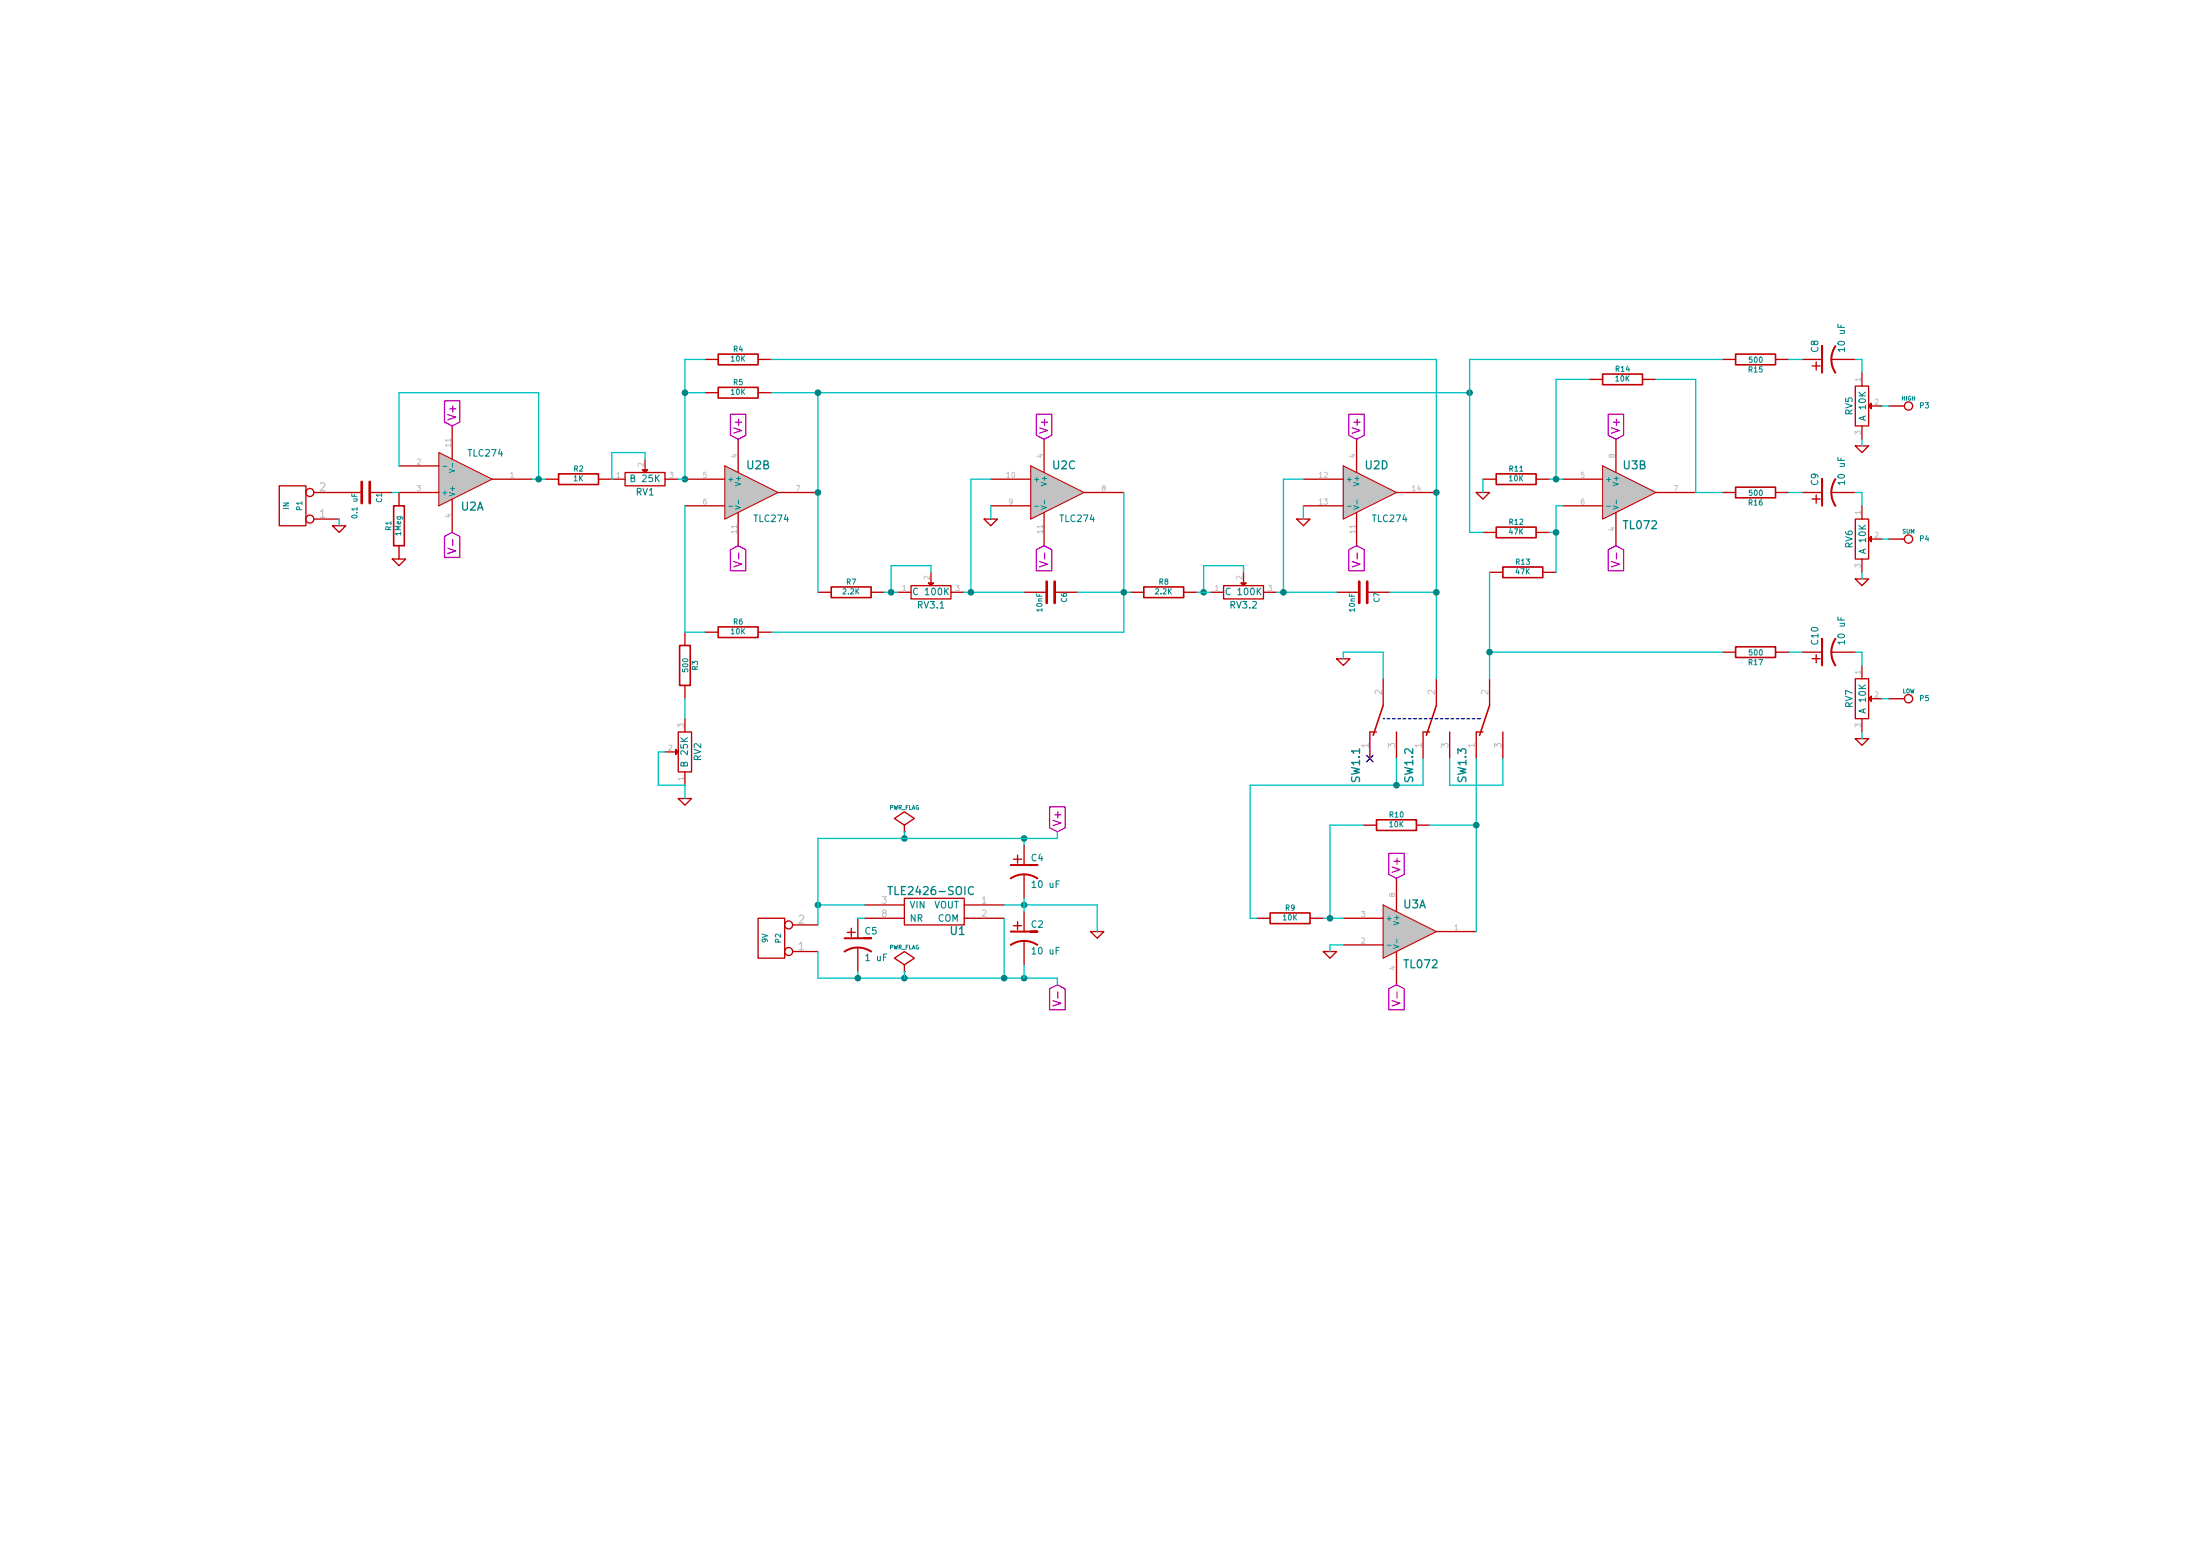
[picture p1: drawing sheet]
EESchema Schematic File Version 2
LIBS:power
LIBS:device
LIBS:transistors
LIBS:conn
LIBS:linear
LIBS:regul
LIBS:74xx
LIBS:cmos4000
LIBS:adc-dac
LIBS:memory
LIBS:xilinx
LIBS:special
LIBS:microcontrollers
LIBS:dsp
LIBS:microchip
LIBS:analog_switches
LIBS:motorola
LIBS:texas
LIBS:intel
LIBS:audio
LIBS:interface
LIBS:digital-audio
LIBS:philips
LIBS:display
LIBS:cypress
LIBS:siliconi
LIBS:opto
LIBS:atmel
LIBS:contrib
LIBS:valves
LIBS:texas_other
LIBS:ok-switches
LIBS:crosstomp-cache
EELAYER 24 0
EELAYER END
$Descr A3 16535 11693
encoding utf-8
Sheet 1 1
Title "Variable Crossover Pedal"
Date "08 August 2014"
Rev "1.0"
Comp "www.dolganoff.com"
Comment1 ""
Comment2 ""
Comment3 ""
Comment4 ""
$EndDescr
$Comp
L TLC274 U2
U 1 1
P 3500 3600
F 0 "U2" H 3550 3800 60  0000 C CNN
F 1 "TLC274" H 3650 3400 50  0000 C CNN
F 2 "SMD_Packages:SOIC-14_N" H 3500 3600 60  0001 C CNN
F 3 "" H 3500 3600 60  0000 C CNN
	1    3500 3600
	1    0    0    1   
$EndComp
$Comp
L TLC274 U2
U 2 1
P 5650 3700
F 0 "U2" H 5700 3900 60  0000 C CNN
F 1 "TLC274" H 5800 3500 50  0000 C CNN
F 2 "SMD_Packages:SOIC-14_N" H 5650 3700 60  0001 C CNN
F 3 "" H 5650 3700 60  0000 C CNN
	2    5650 3700
	1    0    0    -1  
$EndComp
$Comp
L TLC274 U2
U 3 1
P 7950 3700
F 0 "U2" H 8000 3900 60  0000 C CNN
F 1 "TLC274" H 8100 3500 50  0000 C CNN
F 2 "SMD_Packages:SOIC-14_N" H 7950 3700 60  0001 C CNN
F 3 "" H 7950 3700 60  0000 C CNN
	3    7950 3700
	1    0    0    -1  
$EndComp
$Comp
L TLC274 U2
U 4 1
P 10300 3700
F 0 "U2" H 10350 3900 60  0000 C CNN
F 1 "TLC274" H 10450 3500 50  0000 C CNN
F 2 "SMD_Packages:SOIC-14_N" H 10300 3700 60  0001 C CNN
F 3 "" H 10300 3700 60  0000 C CNN
	4    10300 3700
	1    0    0    -1  
$EndComp
Text GLabel 3400 3200 1    60   Input ~ 0
V+
Text GLabel 5550 3300 1    60   Input ~ 0
V+
Text GLabel 7850 3300 1    60   Input ~ 0
V+
Text GLabel 10200 3300 1    60   Input ~ 0
V+
Text GLabel 3400 4000 3    60   Input ~ 0
V-
Text GLabel 5550 4100 3    60   Input ~ 0
V-
Text GLabel 7850 4100 3    60   Input ~ 0
V-
Text GLabel 10200 4100 3    60   Input ~ 0
V-
$Comp
L R R1
U 1 1
P 3000 3950
F 0 "R1" V 3080 3950 40  0000 C CNN
F 1 "1Meg" V 3007 3951 40  0000 C CNN
F 2 "SMD_Packages:SMD-0805" V 2930 3950 30  0001 C CNN
F 3 "" H 3000 3950 30  0000 C CNN
	1    3000 3950
	-1   0    0    1   
$EndComp
$Comp
L C C1
U 1 1
P 2750 3700
F 0 "C1" H 2750 3800 40  0000 L CNN
F 1 "0.1 uF" H 2756 3615 40  0000 L CNN
F 2 "SMD_Packages:SMD-0805" H 2788 3550 30  0001 C CNN
F 3 "" H 2750 3700 60  0000 C CNN
	1    2750 3700
	0    1    1    0   
$EndComp
$Comp
L R R2
U 1 1
P 4350 3600
F 0 "R2" V 4430 3600 40  0000 C CNN
F 1 "1K" V 4357 3601 40  0000 C CNN
F 2 "SMD_Packages:SMD-0805" V 4280 3600 30  0001 C CNN
F 3 "" H 4350 3600 30  0000 C CNN
	1    4350 3600
	0    -1   -1   0   
$EndComp
$Comp
L POT RV1
U 1 1
P 4850 3600
F 0 "RV1" H 4850 3500 50  0000 C CNN
F 1 "B 25K" H 4850 3600 50  0000 C CNN
F 2 "Pin_Headers:Pin_Header_Straight_1x03" H 4850 3600 60  0001 C CNN
F 3 "" H 4850 3600 60  0000 C CNN
	1    4850 3600
	1    0    0    -1  
$EndComp
$Comp
L R R5
U 1 1
P 5550 2950
F 0 "R5" V 5630 2950 40  0000 C CNN
F 1 "10K" V 5557 2951 40  0000 C CNN
F 2 "SMD_Packages:SMD-0805" V 5480 2950 30  0001 C CNN
F 3 "" H 5550 2950 30  0000 C CNN
	1    5550 2950
	0    -1   -1   0   
$EndComp
$Comp
L R R4
U 1 1
P 5550 2700
F 0 "R4" V 5630 2700 40  0000 C CNN
F 1 "10K" V 5557 2701 40  0000 C CNN
F 2 "SMD_Packages:SMD-0805" V 5480 2700 30  0001 C CNN
F 3 "" H 5550 2700 30  0000 C CNN
	1    5550 2700
	0    -1   -1   0   
$EndComp
$Comp
L R R6
U 1 1
P 5550 4750
F 0 "R6" V 5630 4750 40  0000 C CNN
F 1 "10K" V 5557 4751 40  0000 C CNN
F 2 "SMD_Packages:SMD-0805" V 5480 4750 30  0001 C CNN
F 3 "" H 5550 4750 30  0000 C CNN
	1    5550 4750
	0    -1   -1   0   
$EndComp
$Comp
L R R3
U 1 1
P 5150 5000
F 0 "R3" V 5230 5000 40  0000 C CNN
F 1 "500" V 5157 5001 40  0000 C CNN
F 2 "SMD_Packages:SMD-0805" V 5080 5000 30  0001 C CNN
F 3 "" H 5150 5000 30  0000 C CNN
	1    5150 5000
	1    0    0    -1  
$EndComp
$Comp
L POT RV2
U 1 1
P 5150 5650
F 0 "RV2" H 5150 5550 50  0000 C CNN
F 1 "B 25K" H 5150 5650 50  0000 C CNN
F 2 "Pin_Headers:Pin_Header_Straight_1x03" H 5150 5650 60  0001 C CNN
F 3 "" H 5150 5650 60  0000 C CNN
	1    5150 5650
	0    -1   -1   0   
$EndComp
$Comp
L GND #PWR01
U 1 1
P 3000 4200
F 0 "#PWR01" H 3000 4200 30  0001 C CNN
F 1 "GND" H 3000 4130 30  0001 C CNN
F 2 "" H 3000 4200 60  0000 C CNN
F 3 "" H 3000 4200 60  0000 C CNN
	1    3000 4200
	1    0    0    -1  
$EndComp
$Comp
L GND #PWR02
U 1 1
P 5150 6000
F 0 "#PWR02" H 5150 6000 30  0001 C CNN
F 1 "GND" H 5150 5930 30  0001 C CNN
F 2 "" H 5150 6000 60  0000 C CNN
F 3 "" H 5150 6000 60  0000 C CNN
	1    5150 6000
	1    0    0    -1  
$EndComp
$Comp
L R R7
U 1 1
P 6400 4450
F 0 "R7" V 6480 4450 40  0000 C CNN
F 1 "2.2K" V 6407 4451 40  0000 C CNN
F 2 "SMD_Packages:SMD-0805" V 6330 4450 30  0001 C CNN
F 3 "" H 6400 4450 30  0000 C CNN
	1    6400 4450
	0    -1   -1   0   
$EndComp
$Comp
L POT RV3.1
U 1 1
P 7000 4450
F 0 "RV3.1" H 7000 4350 50  0000 C CNN
F 1 "C 100K" H 7000 4450 50  0000 C CNN
F 2 "Pin_Headers:Pin_Header_Straight_1x03" H 7000 4450 60  0001 C CNN
F 3 "" H 7000 4450 60  0000 C CNN
	1    7000 4450
	1    0    0    -1  
$EndComp
$Comp
L GND #PWR03
U 1 1
P 7450 3900
F 0 "#PWR03" H 7450 3900 30  0001 C CNN
F 1 "GND" H 7450 3830 30  0001 C CNN
F 2 "" H 7450 3900 60  0000 C CNN
F 3 "" H 7450 3900 60  0000 C CNN
	1    7450 3900
	1    0    0    -1  
$EndComp
$Comp
L C C6
U 1 1
P 7900 4450
F 0 "C6" H 7900 4550 40  0000 L CNN
F 1 "10nF" H 7906 4365 40  0000 L CNN
F 2 "SMD_Packages:SMD-0805" H 7938 4300 30  0001 C CNN
F 3 "" H 7900 4450 60  0000 C CNN
	1    7900 4450
	0    1    1    0   
$EndComp
$Comp
L R R8
U 1 1
P 8750 4450
F 0 "R8" V 8830 4450 40  0000 C CNN
F 1 "2.2K" V 8757 4451 40  0000 C CNN
F 2 "SMD_Packages:SMD-0805" V 8680 4450 30  0001 C CNN
F 3 "" H 8750 4450 30  0000 C CNN
	1    8750 4450
	0    -1   -1   0   
$EndComp
$Comp
L POT RV3.2
U 1 1
P 9350 4450
F 0 "RV3.2" H 9350 4350 50  0000 C CNN
F 1 "C 100K" H 9350 4450 50  0000 C CNN
F 2 "Pin_Headers:Pin_Header_Straight_1x03" H 9350 4450 60  0001 C CNN
F 3 "" H 9350 4450 60  0000 C CNN
	1    9350 4450
	1    0    0    -1  
$EndComp
$Comp
L C C7
U 1 1
P 10250 4450
F 0 "C7" H 10250 4550 40  0000 L CNN
F 1 "10nF" H 10256 4365 40  0000 L CNN
F 2 "SMD_Packages:SMD-0805" H 10288 4300 30  0001 C CNN
F 3 "" H 10250 4450 60  0000 C CNN
	1    10250 4450
	0    1    1    0   
$EndComp
$Comp
L GND #PWR04
U 1 1
P 9800 3900
F 0 "#PWR04" H 9800 3900 30  0001 C CNN
F 1 "GND" H 9800 3830 30  0001 C CNN
F 2 "" H 9800 3900 60  0000 C CNN
F 3 "" H 9800 3900 60  0000 C CNN
	1    9800 3900
	1    0    0    -1  
$EndComp
$Comp
L TL072 U3
U 2 1
P 12250 3700
F 0 "U3" H 12200 3900 60  0000 L CNN
F 1 "TL072" H 12200 3450 60  0000 L CNN
F 2 "Housings_SOIC:SOIC-8_N" H 12250 3700 60  0001 C CNN
F 3 "" H 12250 3700 60  0000 C CNN
	2    12250 3700
	1    0    0    -1  
$EndComp
$Comp
L TL072 U3
U 1 1
P 10600 7000
F 0 "U3" H 10550 7200 60  0000 L CNN
F 1 "TL072" H 10550 6750 60  0000 L CNN
F 2 "Housings_SOIC:SOIC-8_N" H 10600 7000 60  0001 C CNN
F 3 "" H 10600 7000 60  0000 C CNN
	1    10600 7000
	1    0    0    -1  
$EndComp
$Comp
L CONN_2 P1
U 1 1
P 2200 3800
F 0 "P1" V 2150 3800 40  0000 C CNN
F 1 "IN" V 2250 3800 40  0000 C CNN
F 2 "Pin_Headers:Pin_Header_Straight_1x02" H 2200 3800 60  0001 C CNN
F 3 "" H 2200 3800 60  0000 C CNN
	1    2200 3800
	-1   0    0    1   
$EndComp
$Comp
L GND #PWR05
U 1 1
P 2550 3950
F 0 "#PWR05" H 2550 3950 30  0001 C CNN
F 1 "GND" H 2550 3880 30  0001 C CNN
F 2 "" H 2550 3950 60  0000 C CNN
F 3 "" H 2550 3950 60  0000 C CNN
	1    2550 3950
	1    0    0    -1  
$EndComp
$Comp
L CP1 C4
U 1 1
P 7700 6550
F 0 "C4" H 7750 6650 50  0000 L CNN
F 1 "10 uF" H 7750 6450 50  0000 L CNN
F 2 "Capacitors_SMD:c_elec_5x5.3" H 7700 6550 60  0001 C CNN
F 3 "" H 7700 6550 60  0000 C CNN
	1    7700 6550
	1    0    0    -1  
$EndComp
Text GLabel 7950 6250 1    60   Input ~ 0
V+
Text GLabel 7950 7400 3    60   Input ~ 0
V-
$Comp
L GND #PWR06
U 1 1
P 8250 7000
F 0 "#PWR06" H 8250 7000 30  0001 C CNN
F 1 "GND" H 8250 6930 30  0001 C CNN
F 2 "" H 8250 7000 60  0000 C CNN
F 3 "" H 8250 7000 60  0000 C CNN
	1    8250 7000
	1    0    0    -1  
$EndComp
$Comp
L CONN_2 P2
U 1 1
P 5800 7050
F 0 "P2" V 5750 7050 40  0000 C CNN
F 1 "9V" V 5850 7050 40  0000 C CNN
F 2 "Pin_Headers:Pin_Header_Straight_1x02" H 5800 7050 60  0001 C CNN
F 3 "" H 5800 7050 60  0000 C CNN
	1    5800 7050
	-1   0    0    1   
$EndComp
$Comp
L PWR_FLAG #FLG07
U 1 1
P 6800 6250
F 0 "#FLG07" H 6800 6345 30  0001 C CNN
F 1 "PWR_FLAG" H 6800 6430 30  0000 C CNN
F 2 "" H 6800 6250 60  0000 C CNN
F 3 "" H 6800 6250 60  0000 C CNN
	1    6800 6250
	1    0    0    -1  
$EndComp
$Comp
L PWR_FLAG #FLG08
U 1 1
P 6800 7300
F 0 "#FLG08" H 6800 7395 30  0001 C CNN
F 1 "PWR_FLAG" H 6800 7480 30  0000 C CNN
F 2 "" H 6800 7300 60  0000 C CNN
F 3 "" H 6800 7300 60  0000 C CNN
	1    6800 7300
	1    0    0    -1  
$EndComp
$Comp
L R R14
U 1 1
P 12200 2850
F 0 "R14" V 12280 2850 40  0000 C CNN
F 1 "10K" V 12207 2851 40  0000 C CNN
F 2 "SMD_Packages:SMD-0805" V 12130 2850 30  0001 C CNN
F 3 "" H 12200 2850 30  0000 C CNN
	1    12200 2850
	0    -1   -1   0   
$EndComp
Text GLabel 12150 3300 1    60   Input ~ 0
V+
Text GLabel 12150 4100 3    60   Input ~ 0
V-
$Comp
L R R11
U 1 1
P 11400 3600
F 0 "R11" V 11480 3600 40  0000 C CNN
F 1 "10K" V 11407 3601 40  0000 C CNN
F 2 "SMD_Packages:SMD-0805" V 11330 3600 30  0001 C CNN
F 3 "" H 11400 3600 30  0000 C CNN
	1    11400 3600
	0    -1   -1   0   
$EndComp
$Comp
L GND #PWR09
U 1 1
P 11150 3700
F 0 "#PWR09" H 11150 3700 30  0001 C CNN
F 1 "GND" H 11150 3630 30  0001 C CNN
F 2 "" H 11150 3700 60  0000 C CNN
F 3 "" H 11150 3700 60  0000 C CNN
	1    11150 3700
	1    0    0    -1  
$EndComp
$Comp
L R R12
U 1 1
P 11400 4000
F 0 "R12" V 11480 4000 40  0000 C CNN
F 1 "47K" V 11407 4001 40  0000 C CNN
F 2 "SMD_Packages:SMD-0805" V 11330 4000 30  0001 C CNN
F 3 "" H 11400 4000 30  0000 C CNN
	1    11400 4000
	0    -1   -1   0   
$EndComp
$Comp
L R R13
U 1 1
P 11450 4300
F 0 "R13" V 11530 4300 40  0000 C CNN
F 1 "47K" V 11457 4301 40  0000 C CNN
F 2 "SMD_Packages:SMD-0805" V 11380 4300 30  0001 C CNN
F 3 "" H 11450 4300 30  0000 C CNN
	1    11450 4300
	0    -1   -1   0   
$EndComp
$Comp
L R R15
U 1 1
P 13200 2700
F 0 "R15" V 13280 2700 40  0000 C CNN
F 1 "500" V 13207 2701 40  0000 C CNN
F 2 "SMD_Packages:SMD-0805" V 13130 2700 30  0001 C CNN
F 3 "" H 13200 2700 30  0000 C CNN
	1    13200 2700
	0    1    1    0   
$EndComp
$Comp
L CP1 C8
U 1 1
P 13750 2700
F 0 "C8" H 13800 2800 50  0000 L CNN
F 1 "10 uF" H 13800 2600 50  0000 L CNN
F 2 "Capacitors_SMD:c_elec_5x5.3" H 13750 2700 60  0001 C CNN
F 3 "" H 13750 2700 60  0000 C CNN
	1    13750 2700
	0    -1   -1   0   
$EndComp
$Comp
L R R16
U 1 1
P 13200 3700
F 0 "R16" V 13280 3700 40  0000 C CNN
F 1 "500" V 13207 3701 40  0000 C CNN
F 2 "SMD_Packages:SMD-0805" V 13130 3700 30  0001 C CNN
F 3 "" H 13200 3700 30  0000 C CNN
	1    13200 3700
	0    1    1    0   
$EndComp
$Comp
L CP1 C9
U 1 1
P 13750 3700
F 0 "C9" H 13800 3800 50  0000 L CNN
F 1 "10 uF" H 13800 3600 50  0000 L CNN
F 2 "Capacitors_SMD:c_elec_5x5.3" H 13750 3700 60  0001 C CNN
F 3 "" H 13750 3700 60  0000 C CNN
	1    13750 3700
	0    -1   -1   0   
$EndComp
$Comp
L R R17
U 1 1
P 13200 4900
F 0 "R17" V 13280 4900 40  0000 C CNN
F 1 "500" V 13207 4901 40  0000 C CNN
F 2 "SMD_Packages:SMD-0805" V 13130 4900 30  0001 C CNN
F 3 "" H 13200 4900 30  0000 C CNN
	1    13200 4900
	0    1    1    0   
$EndComp
$Comp
L CP1 C10
U 1 1
P 13750 4900
F 0 "C10" H 13800 5000 50  0000 L CNN
F 1 "10 uF" H 13800 4800 50  0000 L CNN
F 2 "Capacitors_SMD:c_elec_5x5.3" H 13750 4900 60  0001 C CNN
F 3 "" H 13750 4900 60  0000 C CNN
	1    13750 4900
	0    -1   -1   0   
$EndComp
$Comp
L CONN_1 P3
U 1 1
P 14350 3050
F 0 "P3" H 14430 3050 40  0000 L CNN
F 1 "HIGH" H 14350 3105 30  0000 C CNN
F 2 "Pin_Headers:Pin_Header_Straight_1x01" H 14350 3050 60  0001 C CNN
F 3 "" H 14350 3050 60  0000 C CNN
	1    14350 3050
	1    0    0    -1  
$EndComp
$Comp
L CONN_1 P4
U 1 1
P 14350 4050
F 0 "P4" H 14430 4050 40  0000 L CNN
F 1 "SUM" H 14350 4105 30  0000 C CNN
F 2 "Pin_Headers:Pin_Header_Straight_1x01" H 14350 4050 60  0001 C CNN
F 3 "" H 14350 4050 60  0000 C CNN
	1    14350 4050
	1    0    0    -1  
$EndComp
$Comp
L CONN_1 P5
U 1 1
P 14350 5250
F 0 "P5" H 14430 5250 40  0000 L CNN
F 1 "LOW" H 14350 5305 30  0000 C CNN
F 2 "Pin_Headers:Pin_Header_Straight_1x01" H 14350 5250 60  0001 C CNN
F 3 "" H 14350 5250 60  0000 C CNN
	1    14350 5250
	1    0    0    -1  
$EndComp
$Comp
L R R10
U 1 1
P 10500 6200
F 0 "R10" V 10580 6200 40  0000 C CNN
F 1 "10K" V 10507 6201 40  0000 C CNN
F 2 "SMD_Packages:SMD-0805" V 10430 6200 30  0001 C CNN
F 3 "" H 10500 6200 30  0000 C CNN
	1    10500 6200
	0    -1   -1   0   
$EndComp
Text GLabel 10500 6600 1    60   Input ~ 0
V+
Text GLabel 10500 7400 3    60   Input ~ 0
V-
$Comp
L R R9
U 1 1
P 9700 6900
F 0 "R9" V 9780 6900 40  0000 C CNN
F 1 "10K" V 9707 6901 40  0000 C CNN
F 2 "SMD_Packages:SMD-0805" V 9630 6900 30  0001 C CNN
F 3 "" H 9700 6900 30  0000 C CNN
	1    9700 6900
	0    -1   -1   0   
$EndComp
$Comp
L GND #PWR010
U 1 1
P 10100 4950
F 0 "#PWR010" H 10100 4950 30  0001 C CNN
F 1 "GND" H 10100 4880 30  0001 C CNN
F 2 "" H 10100 4950 60  0000 C CNN
F 3 "" H 10100 4950 60  0000 C CNN
	1    10100 4950
	1    0    0    -1  
$EndComp
NoConn ~ 10300 5700
$Comp
L GND #PWR011
U 1 1
P 10000 7150
F 0 "#PWR011" H 10000 7150 30  0001 C CNN
F 1 "GND" H 10000 7080 30  0001 C CNN
F 2 "" H 10000 7150 60  0000 C CNN
F 3 "" H 10000 7150 60  0000 C CNN
	1    10000 7150
	1    0    0    -1  
$EndComp
$Comp
L POT RV5
U 1 1
P 14000 3050
F 0 "RV5" H 14000 2950 50  0000 C CNN
F 1 "A 10K" H 14000 3050 50  0000 C CNN
F 2 "Pin_Headers:Pin_Header_Straight_1x03" H 14000 3050 60  0001 C CNN
F 3 "" H 14000 3050 60  0000 C CNN
	1    14000 3050
	0    1    1    0   
$EndComp
$Comp
L POT RV6
U 1 1
P 14000 4050
F 0 "RV6" H 14000 3950 50  0000 C CNN
F 1 "A 10K" H 14000 4050 50  0000 C CNN
F 2 "Pin_Headers:Pin_Header_Straight_1x03" H 14000 4050 60  0001 C CNN
F 3 "" H 14000 4050 60  0000 C CNN
	1    14000 4050
	0    1    1    0   
$EndComp
$Comp
L POT RV7
U 1 1
P 14000 5250
F 0 "RV7" H 14000 5150 50  0000 C CNN
F 1 "A 10K" H 14000 5250 50  0000 C CNN
F 2 "Pin_Headers:Pin_Header_Straight_1x03" H 14000 5250 60  0001 C CNN
F 3 "" H 14000 5250 60  0000 C CNN
	1    14000 5250
	0    1    1    0   
$EndComp
$Comp
L GND #PWR012
U 1 1
P 14000 4350
F 0 "#PWR012" H 14000 4350 30  0001 C CNN
F 1 "GND" H 14000 4280 30  0001 C CNN
F 2 "" H 14000 4350 60  0000 C CNN
F 3 "" H 14000 4350 60  0000 C CNN
	1    14000 4350
	1    0    0    -1  
$EndComp
$Comp
L GND #PWR013
U 1 1
P 14000 3350
F 0 "#PWR013" H 14000 3350 30  0001 C CNN
F 1 "GND" H 14000 3280 30  0001 C CNN
F 2 "" H 14000 3350 60  0000 C CNN
F 3 "" H 14000 3350 60  0000 C CNN
	1    14000 3350
	1    0    0    -1  
$EndComp
$Comp
L GND #PWR014
U 1 1
P 14000 5550
F 0 "#PWR014" H 14000 5550 30  0001 C CNN
F 1 "GND" H 14000 5480 30  0001 C CNN
F 2 "" H 14000 5550 60  0000 C CNN
F 3 "" H 14000 5550 60  0000 C CNN
	1    14000 5550
	1    0    0    -1  
$EndComp
$Comp
L SW-SPDT SW1.2
U 1 1
P 10800 5400
F 0 "SW1.2" H 11150 5600 60  0000 C CNN
F 1 "SW-SPDT" H 10750 5600 60  0001 C CNN
F 2 "Pin_Headers:Pin_Header_Straight_1x03" H 10800 5400 60  0001 C CNN
F 3 "" H 10800 5400 60  0000 C CNN
	1    10800 5400
	0    -1   1    0   
$EndComp
$Comp
L SW-SPDT SW1.3
U 1 1
P 11200 5400
F 0 "SW1.3" H 11550 5600 60  0000 C CNN
F 1 "SW-SPDT" H 11150 5600 60  0001 C CNN
F 2 "Pin_Headers:Pin_Header_Straight_1x03" H 11200 5400 60  0001 C CNN
F 3 "" H 11200 5400 60  0000 C CNN
	1    11200 5400
	0    -1   1    0   
$EndComp
$Comp
L SW-SPDT SW1.1
U 1 1
P 10400 5400
F 0 "SW1.1" H 10750 5600 60  0000 C CNN
F 1 "SW-SPDT" H 10350 5600 60  0001 C CNN
F 2 "Pin_Headers:Pin_Header_Straight_1x03" H 10400 5400 60  0001 C CNN
F 3 "" H 10400 5400 60  0000 C CNN
	1    10400 5400
	0    -1   1    0   
$EndComp
$Comp
L TLE2426-SOIC U1
U 1 1
P 7000 6700
F 0 "U1" H 7200 6400 60  0000 C CNN
F 1 "TLE2426-SOIC" H 7000 6700 60  0000 C CNN
F 2 "Housings_SOIC:SOIC-8_N" H 7000 6700 60  0001 C CNN
F 3 "" H 7000 6700 60  0000 C CNN
	1    7000 6700
	1    0    0    -1  
$EndComp
$Comp
L CP1 C5
U 1 1
P 6450 7100
F 0 "C5" H 6500 7200 50  0000 L CNN
F 1 "1 uF" H 6500 7000 50  0000 L CNN
F 2 "Capacitors_SMD:c_elec_5x5.3" H 6450 7100 60  0001 C CNN
F 3 "" H 6450 7100 60  0000 C CNN
	1    6450 7100
	1    0    0    -1  
$EndComp
$Comp
L CP1 C2
U 1 1
P 7700 7050
F 0 "C2" H 7750 7150 50  0000 L CNN
F 1 "10 uF" H 7750 6950 50  0000 L CNN
F 2 "Capacitors_SMD:c_elec_5x5.3" H 7700 7050 60  0001 C CNN
F 3 "" H 7700 7050 60  0000 C CNN
	1    7700 7050
	1    0    0    -1  
$EndComp
Wire Wire Line
	3000 3500 3000 3500
Wire Wire Line
	3000 3500 3000 2950
Wire Wire Line
	3000 2950 4050 2950
Wire Wire Line
	4050 2950 4050 3600
Wire Wire Line
	4000 3600 4100 3600
Connection ~ 4050 3600
Wire Wire Line
	4600 3600 4600 3600
Wire Wire Line
	4600 3600 4600 3400
Wire Wire Line
	4600 3400 4850 3400
Wire Wire Line
	4850 3400 4850 3450
Wire Wire Line
	5150 2700 5150 3600
Wire Wire Line
	5150 2700 5300 2700
Connection ~ 5150 3600
Wire Wire Line
	5300 2950 5150 2950
Connection ~ 5150 2950
Wire Wire Line
	5150 3800 5150 4750
Wire Wire Line
	5150 4750 5300 4750
Wire Wire Line
	5150 5900 4950 5900
Wire Wire Line
	4950 5900 4950 5650
Wire Wire Line
	4950 5650 5000 5650
Wire Wire Line
	5150 5400 5150 5250
Wire Wire Line
	5150 6000 5150 5900
Wire Wire Line
	6650 4450 6750 4450
Wire Wire Line
	6150 2950 6150 4450
Wire Wire Line
	6700 4450 6700 4250
Wire Wire Line
	6700 4250 7000 4250
Wire Wire Line
	7000 4250 7000 4300
Connection ~ 6700 4450
Wire Wire Line
	7250 4450 7700 4450
Wire Wire Line
	7300 3600 7300 4450
Wire Wire Line
	7300 3600 7450 3600
Wire Wire Line
	7450 3900 7450 3800
Wire Wire Line
	8450 4750 5800 4750
Wire Wire Line
	8450 3700 8450 4750
Wire Wire Line
	8100 4450 8500 4450
Connection ~ 8450 4450
Connection ~ 7300 4450
Wire Wire Line
	5800 2950 11050 2950
Connection ~ 6150 3700
Wire Wire Line
	9050 4450 9050 4250
Wire Wire Line
	9050 4250 9350 4250
Wire Wire Line
	9350 4250 9350 4300
Connection ~ 9050 4450
Wire Wire Line
	9800 3600 9650 3600
Wire Wire Line
	9650 3600 9650 4450
Wire Wire Line
	9600 4450 10050 4450
Connection ~ 9650 4450
Wire Wire Line
	10800 2700 10800 5100
Wire Wire Line
	10800 4450 10450 4450
Wire Wire Line
	9800 3800 9800 3900
Wire Wire Line
	5800 2700 10800 2700
Connection ~ 10800 3700
Wire Wire Line
	5150 3600 5100 3600
Wire Wire Line
	2550 3950 2550 3900
Wire Wire Line
	7550 7350 7550 6900
Wire Wire Line
	7550 6800 8250 6800
Wire Wire Line
	6150 7350 7950 7350
Wire Wire Line
	8250 6800 8250 7000
Connection ~ 7550 7350
Connection ~ 7700 6800
Wire Wire Line
	11700 2850 11950 2850
Wire Wire Line
	12450 2850 12750 2850
Wire Wire Line
	12750 2850 12750 3700
Wire Wire Line
	11050 4000 11150 4000
Connection ~ 6150 2950
Wire Wire Line
	13550 2700 13450 2700
Wire Wire Line
	11050 2700 12950 2700
Connection ~ 11050 2950
Wire Wire Line
	13550 3700 13450 3700
Wire Wire Line
	12750 3700 12950 3700
Wire Wire Line
	13550 4900 13450 4900
Wire Wire Line
	11200 4300 11200 5100
Wire Wire Line
	10000 6200 10250 6200
Wire Wire Line
	10750 6200 11100 6200
Wire Wire Line
	11100 5700 11100 7000
Connection ~ 10800 4450
Wire Wire Line
	10400 5100 10400 4900
Wire Wire Line
	10400 4900 10100 4900
Wire Wire Line
	10100 4900 10100 4950
Wire Wire Line
	10500 5700 10500 5900
Wire Wire Line
	9400 5900 10700 5900
Wire Wire Line
	10700 5900 10700 5700
Wire Wire Line
	10900 5700 10900 5900
Wire Wire Line
	10900 5900 11300 5900
Wire Wire Line
	11300 5900 11300 5700
Connection ~ 10500 5900
Wire Wire Line
	10000 7150 10000 7100
Wire Wire Line
	10000 7100 10100 7100
Connection ~ 11100 6200
Wire Wire Line
	2950 3700 3000 3700
Wire Wire Line
	11200 4900 12950 4900
Connection ~ 11200 4900
Wire Wire Line
	9000 4450 9100 4450
Connection ~ 6800 7350
Connection ~ 7700 7350
Wire Wire Line
	6800 7350 6800 7300
Wire Wire Line
	6800 6300 6800 6250
Wire Wire Line
	11050 2700 11050 4000
Wire Wire Line
	14200 5250 14150 5250
Wire Wire Line
	14200 4050 14150 4050
Wire Wire Line
	14150 3050 14200 3050
Wire Wire Line
	13950 3700 14000 3700
Wire Wire Line
	14000 3700 14000 3800
Wire Wire Line
	13950 2700 14000 2700
Wire Wire Line
	14000 2700 14000 2800
Wire Wire Line
	13950 4900 14000 4900
Wire Wire Line
	14000 4900 14000 5000
Wire Wire Line
	14000 5550 14000 5500
Wire Wire Line
	14000 4350 14000 4300
Wire Wire Line
	14000 3350 14000 3300
Wire Wire Line
	7700 7250 7700 7350
Wire Wire Line
	10000 6900 10000 6200
Wire Wire Line
	9950 6900 10100 6900
Connection ~ 10000 6900
Wire Wire Line
	9450 6900 9400 6900
Wire Wire Line
	9400 6900 9400 5900
Wire Wire Line
	11150 3700 11150 3600
Wire Wire Line
	11650 3600 11750 3600
Wire Wire Line
	11700 3600 11700 2850
Connection ~ 11700 3600
Wire Wire Line
	11700 3800 11700 4300
Wire Wire Line
	11650 4000 11700 4000
Connection ~ 11700 4000
Wire Wire Line
	11700 3800 11750 3800
Wire Notes Line
	10400 5400 11150 5400
Wire Wire Line
	6150 7150 6150 7350
Wire Wire Line
	6450 6900 6500 6900
Wire Wire Line
	6450 7300 6450 7350
Connection ~ 6450 7350
Wire Wire Line
	6150 6800 6500 6800
Wire Wire Line
	7700 6750 7700 6850
Wire Wire Line
	7950 7350 7950 7400
Wire Wire Line
	7700 6350 7700 6300
Connection ~ 7700 6300
Wire Wire Line
	7950 6300 7950 6250
Connection ~ 6150 6800
Wire Wire Line
	6150 6300 6150 6950
Connection ~ 6800 6300
Wire Wire Line
	6150 6300 7950 6300
$EndSCHEMATC
